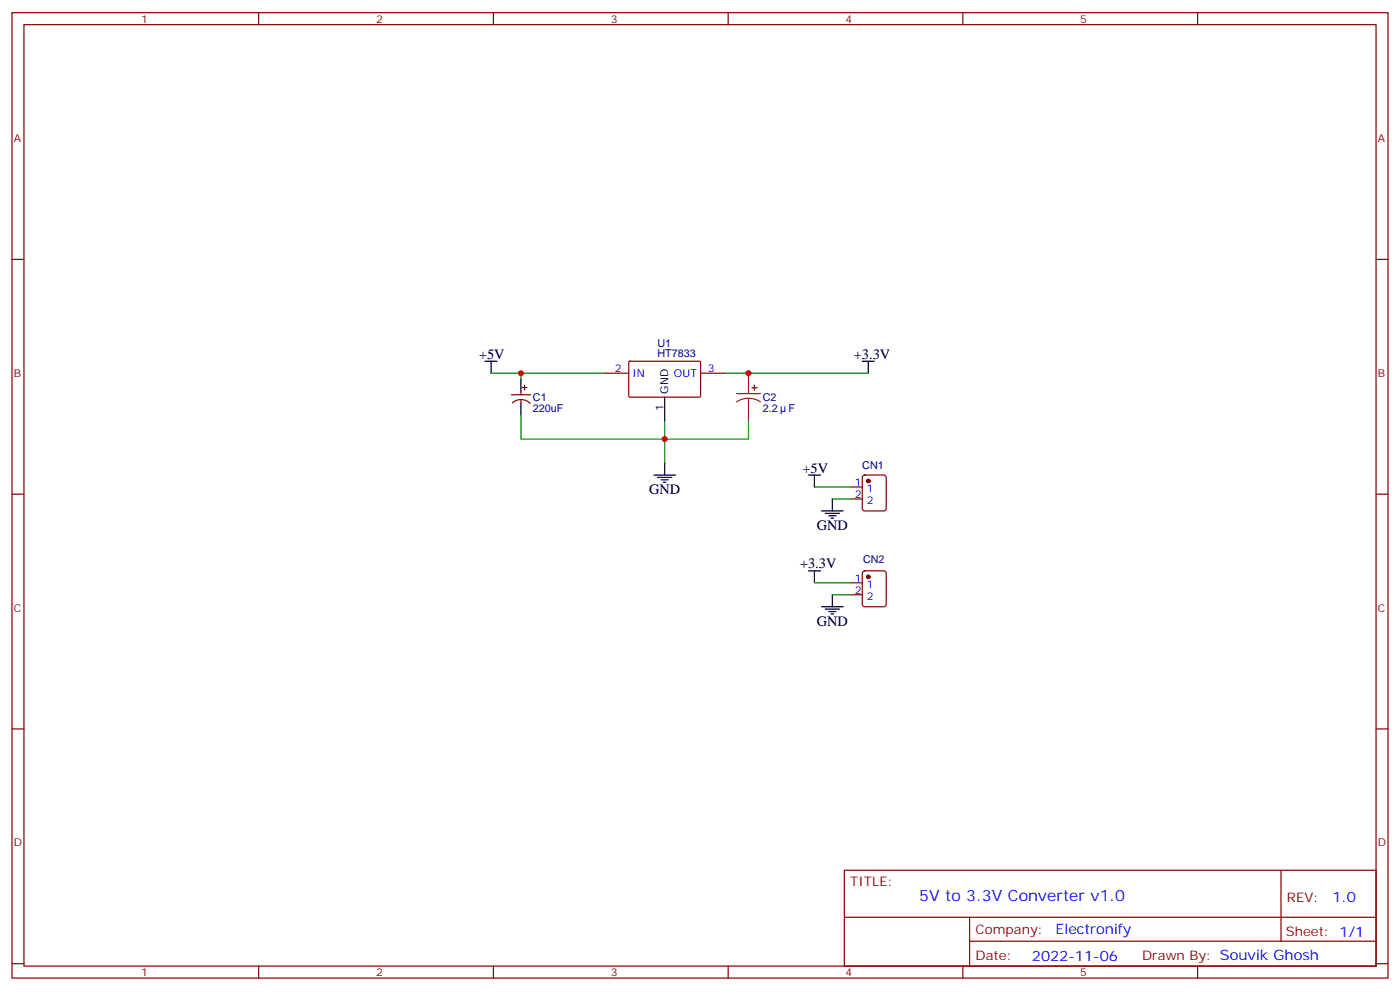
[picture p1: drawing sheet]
<svg xmlns="http://www.w3.org/2000/svg" width="412mm" height="297mm" viewBox="0 0 412 297" stroke-linecap="round" stroke-linejoin="round" font-family="sans-serif">
<g fill="none" stroke="#870000" stroke-width=".35">
<path d="M3.5 3.7h405.4v284.4h-405.4zM7.1 7.3h398.2v277.3h-398.2zM76.2 3.7v3.6M145.3 3.7v3.6M214.5 3.7v3.6M283.6 3.7v3.6M352.8 3.7v3.6M3.5 76.4h3.6M405.3 76.4h3.6M150.6 116.3h5.7M150.9 118.7a3.8 3.8 0 0 1 5.3 .1M153.5 115.2v1.1"/>
<path d="M153.5 117.7v1M153.8 114.2h1.4M154.5 113.5v1.4M178.2 109.9h7M185.3 106.6l.3-.2h20.6l.2 .4-.1 10-.3 .2-20.6-.1-.2-.3zM206.4 109.9h7M3.5 145.6h3.6M250.5 143.4h3.5M250.5 147h3.5M254.2 140.1l.5-.2h5.6l.7 .4 .1 9.5-.5 .6-5.9 .1-.6-.5-.1-9.4zM405.3 145.6h3.6M250.5 171.7h3.5"/>
<path d="M250.5 175.2h3.5M254.2 168.3l.5-.2h5.6l.7 .5 .1 9.4-.5 .7h-5.9l-.6-.4-.1-9.5zM3.5 214.7h3.6M405.3 214.7h3.6M248.7 256.3h156.6v28.3h-156.6zM377.3 256.4v20.8M248.7 270.2h156.5M285.6 277.2h119.6M285.6 270.2v14.1M3.5 283.8h3.6M76.2 284.6v3.5M145.3 284.6v3.5"/>
<path d="M214.5 284.6v3.5M283.6 284.6v3.5M352.8 284.6v3.5M405.3 283.8h3.6"/>
</g>
<g fill="none" stroke="#000" stroke-width=".35">
<path d="M142.9 106.4h3.5M144.6 106.4v3.5M153.5 111.7v3.5M153.5 118.7v3.6M195.8 117v7M254 106.4h3.5M255.8 106.4v3.5M192.6 139.9h6.4M195.8 136.4v3.5M238.1 139.9h3.6M239.9 139.9v3.5M193.7 140.6h4.2"/>
<path d="M194.7 141.3h2.1M195.4 142h.7M242 150.5h6.4M243.1 151.2h4.2M244.1 151.9h2.1M244.8 152.6h.7M245.2 147v3.5M238.1 168.1h3.6M239.9 168.1v3.6M242 178.7h6.4M243.1 179.4h4.2M245.2 175.2v3.5"/>
<path d="M244.1 180.1h2.1M244.8 180.8h.7"/>
</g>
<path d="M144.6 109.9h8.9M178.2 109.9h-24.7v1.8M213.4 109.9h42.4M153.5 122.3v7h67v-5.3M195.8 124v12.4M239.9 143.4h10.6M245.2 147h5.3M239.9 171.7h10.6M245.2 175.2h5.3" fill="none" stroke="#008700" stroke-width=".35"/>
<g fill="#8c2424" stroke="#8c2424" stroke-width=".35">
<path d="M222.2 113.5v1.4z"/>
<path d="M221.5 114.2h1.5z"/>
</g>
<path d="M217 115.9h7M220.5 117.3l1.8 .3 1.7 .8M220.5 117.3l-1.9 .3-1.6 .8M220.5 109.9v6M220.5 117.3v6.7" fill="none" stroke="#8c2424" stroke-width=".35"/>
<g fill="#870000" stroke="#870000" stroke-width=".35">
<circle cx="255.8" cy="141.7" r=".53"/>
<circle cx="255.8" cy="169.9" r=".53"/>
</g>
<g fill="#c00">
<circle cx="153.5" cy="109.9" r=".88"/>
<circle cx="220.5" cy="109.9" r=".88"/>
<circle cx="195.8" cy="129.3" r=".88"/>
</g>
<text font-size="4.6" fill="#00f" x="270.8" y="265.4">5V to 3.3V Converter v1.0</text>
<g font-size="4.2">
<text x="141.1" y="105.7">+5V</text>
<text x="251.5" y="105.7">+3.3V</text>
<text x="236.4" y="139.2">+5V</text>
<text x="191.2" y="145.6">GND</text>
<text x="240.6" y="156.1">GND</text>
<text x="235.7" y="167.4">+3.3V</text>
<text x="240.6" y="184.4">GND</text>
</g>
<g font-size="4.2" fill="#00f">
<text x="392.5" y="265.6">1.0</text>
<text x="310.9" y="275.2">Electronify</text>
<text x="304" y="283">2022-11-06</text>
</g>
<g font-size="3.9" fill="#800">
<text x="250.5" y="260.9">TITLE:</text>
<text x="379.1" y="265.6">REV:</text>
<text x="287.4" y="275.1">Company:</text>
<text x="378.7" y="275.7">Sheet: 1/1</text>
<text x="287.4" y="282.8">Date:</text>
<text x="336.4" y="282.9">Drawn By: Souvik Ghosh</text>
</g>
<g font-size="3.2" fill="#800">
<text x="41.6" y="6.7">1</text>
<text x="110.8" y="6.7">2</text>
<text x="179.9" y="6.7">3</text>
<text x="249.1" y="6.7">4</text>
<text x="318.2" y="6.7">5</text>
<text x="4.1" y="41.8">A</text>
<text x="405.9" y="41.8">A</text>
<text x="4.1" y="111">B</text>
<text x="405.9" y="111">B</text>
<text x="4.1" y="180.1">C</text>
<text x="405.9" y="180.1">C</text>
<text x="4.1" y="249.3">D</text>
<text x="405.9" y="249.3">D</text>
<text x="41.6" y="287.5">1</text>
<text x="110.8" y="287.5">2</text>
<text x="179.9" y="287.5">3</text>
<text x="249.1" y="287.5">4</text>
<text x="318.2" y="287.5">5</text>
</g>
<g font-size="3.2" fill="#000080">
<text x="193.7" y="105.3">HT7833</text>
<text x="193.7" y="102.1">U1</text>
<text x="157" y="118.1">C1</text>
<text x="224.7" y="118.2">C2</text>
<text x="157" y="121.3">220uF</text>
<text x="224.7" y="121.3">2.2</text>
<text x="232.3" y="121.3">F</text>
<text x="254" y="138.1">CN1</text>
<text x="254.2" y="165.8">CN2</text>
</g>
<g font-size="3.2" fill="#00f">
<text x="181.1" y="109.6">2</text>
<text x="186.3" y="111">IN</text>
<text x="198.5" y="111">OUT</text>
<text x="208.5" y="109.6">3</text>
<text x="251.8" y="143.1">1</text>
<text x="251.8" y="146.6">2</text>
<text x="255.3" y="144.9">1</text>
<text x="255.3" y="148.4">2</text>
<text x="251.8" y="171.3">1</text>
<text x="255.3" y="173.1">1</text>
<text x="251.8" y="174.8">2</text>
<text x="255.3" y="176.6">2</text>
</g>
<g font-size="3.2">
<text x="196.8" y="115.9" transform="rotate(-90 196.8 115.9)">GND</text>
<text x="195.4" y="121.1" transform="rotate(-90 195.4 121.1)">1</text>
</g>
</svg>
